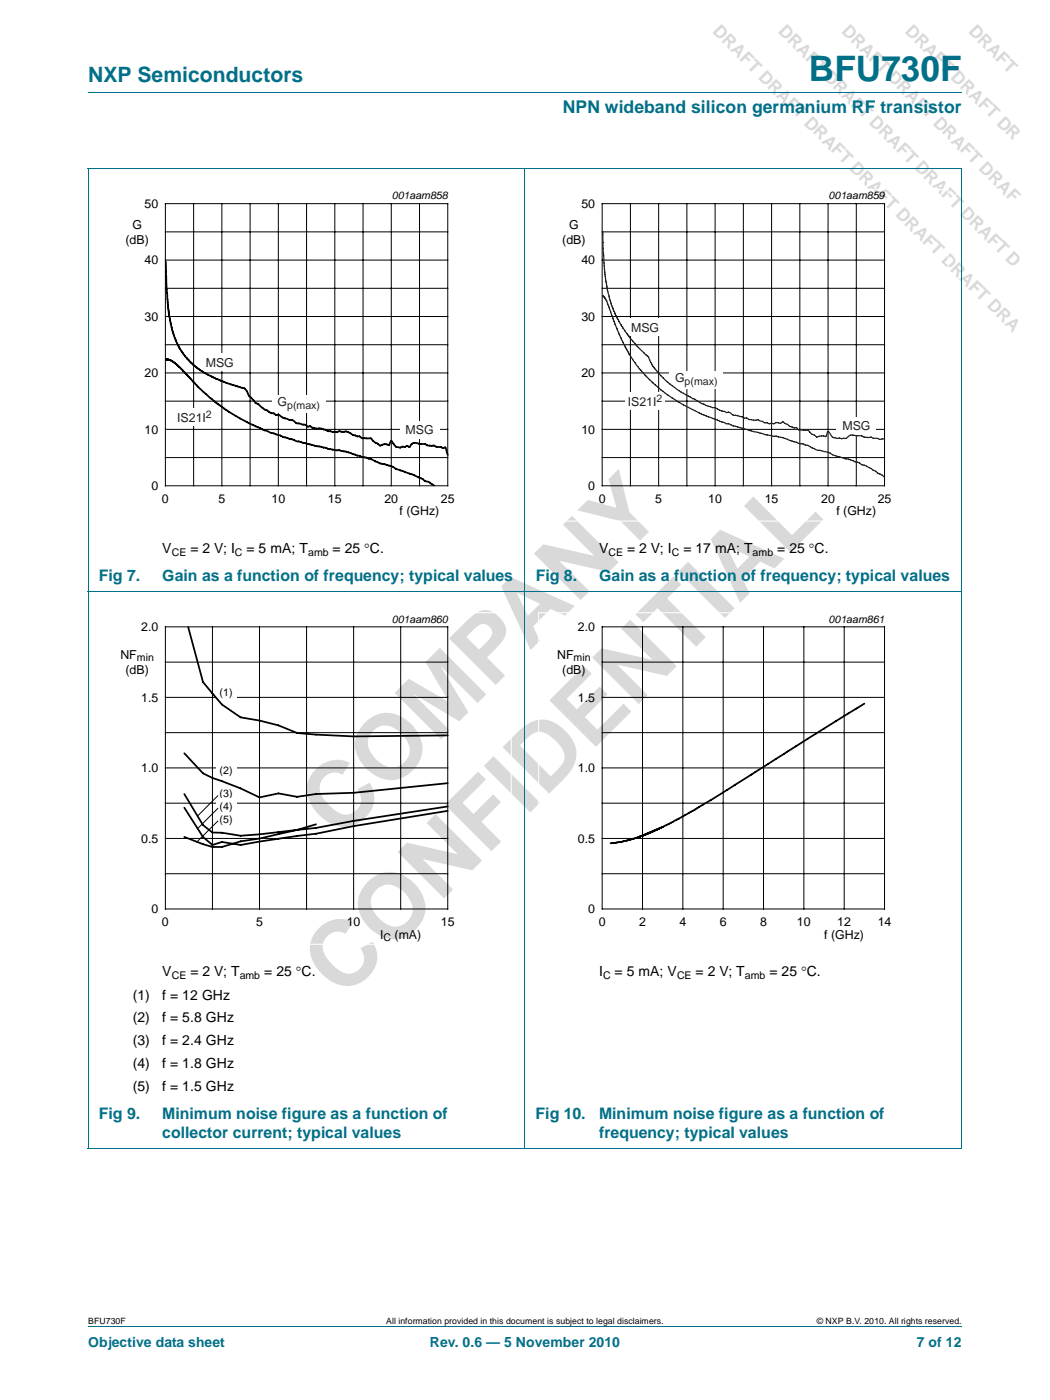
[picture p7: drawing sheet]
<svg xmlns="http://www.w3.org/2000/svg" width="210mm" height="280mm" viewBox="0 0 210 280" stroke-linecap="round" stroke-linejoin="round" font-family="sans-serif">
<path d="M17.6 18.5h174.7M17.6 33.7h174.7M17.6 33.7v196.1M104.9 33.7v196.2M192.3 33.7v196.1M17.6 118.4h174.7M17.6 229.8h174.7M17.6 265.5h174.7" fill="none" stroke="#007088" stroke-width=".2"/>
<path d="M20.4 37.9h81.8v66.4h-81.8z" fill="none" stroke="#fff" stroke-width=".2"/>
<g fill="none" stroke="#000" stroke-width=".2">
<path d="M33.1 40.7h56.4v56.5h-56.4zM33.1 46.4h56.4M33.1 57.7h56.4M33.1 52h56.4M38.7 40.7v56.5M44.4 40.7v56.5M50 40.7v56.5M55.6 40.7v56.5M61.3 40.7v56.5M66.9 40.7v56.5M72.6 40.7v56.5M78.2 40.7v56.5"/>
<path d="M83.9 40.7v56.5M33.1 69h56.4M33.1 63.3h56.4M33.1 74.6h56.4M33.1 80.3h56.4M33.1 91.6h56.4M33.1 85.9h56.4"/>
</g>
<g fill="#fff">
<path d="M40 70.7h7.9v3.5h-7.9z"/>
<path d="M79.9 84.2h8v3.5h-8z"/>
<path d="M54.3 79h10.8v3.6h-10.8z"/>
<path d="M34.9 81.6h8v3.6h-8z"/>
</g>
<path d="M33.1 52.3l.3 7.3 .7 4.8a15.8 15.8 0 0 0 2.9 6.9l1.6 1.7 2.2 1.6 2.3 1.2 4.9 1.7a1.6 1.6 0 0 1 1.6 1.5 6.9 6.9 0 0 0 2.2 2l.9 .8 1.3 .8 .7 .1 .5 .3h.5l.8 .6 1.4 .5a1.66 1.66 0 0 1 1.5 .6l1.7 .3a.92 .92 0 0 0 1 .3 3.1 3.1 0 0 0 2.1 .5l1.4 .5 1.8 .2a3.7 3.7 0 0 1 3.3 .6l.5 .1a1.46 1.46 0 0 1 1.3 .5h1.7l.7 .7 .6 .4a.55 .55 0 0 0 .9 .2l.7-.1 .7 .1 .3-.6 .2-.1a1.83 1.83 0 0 0 1.6 1.3l.6-.2a.77 .77 0 0 0 .9-.2l.5 .2a1.29 1.29 0 0 1 1.8-.6l4.5 .7a.58 .58 0 0 0 .8 0l.5 1.5M33.1 71.9l.9 .1 1.1 .8 4.5 4.6 2.3 2.1 3.1 2.4 3 1.8 4.7 2.3 1.6 .6 4.9 1.7 6.8 1.6a19.7 19.7 0 0 1 4.8 1l1.4 .5a12.5 12.5 0 0 1 4 1.4l.9 .2a5 5 0 0 1 2.3 .9l3.3 1.1 1.8 .9 .4 .3a3.8 3.8 0 0 1 1.9 .9" fill="none" stroke="#000" stroke-width=".35"/>
<path d="M107.7 37.9h81.8v66.4h-81.8z" fill="none" stroke="#fff" stroke-width=".2"/>
<g fill="none" stroke="#000" stroke-width=".2">
<path d="M120.4 40.7h56.4v56.5h-56.4zM120.4 46.4h56.4M120.4 57.7h56.4M120.4 52h56.4M126 40.7v56.5M131.7 40.7v56.5M137.3 40.7v56.5M143 40.7v56.5M148.6 40.7v56.5M154.2 40.7v56.5M159.9 40.7v56.5M165.5 40.7v56.5"/>
<path d="M171.2 40.7v56.5M120.4 69h56.4M120.4 63.3h56.4M120.4 74.6h56.4M120.4 80.3h56.4M120.4 91.6h56.4M120.4 85.9h56.4"/>
</g>
<g fill="#fff">
<path d="M125 63.7h7.9v3.5h-7.9z"/>
<path d="M167.2 83.4h8v3.5h-8z"/>
<path d="M133.8 74.2h10.8v3.5h-10.8z"/>
<path d="M125 78.4h7.9v3.6h-7.9z"/>
</g>
<path d="M120.5 46.5v-.2l.1 3.8 .4 5 .5 3.1 .7 2.8 .8 1.9 1.5 2.8 2.1 2.7 2.2 2.3a2.66 2.66 0 0 1 1.3 1.8 22.1 22.1 0 0 0 9.2 7.7l1.9 .9 1.3 .5h.4l1 .5 1.2 .4a1.3 1.3 0 0 1 1.5 .6l1.8 .3 .3 .2a1.27 1.27 0 0 1 1.1 .4h1.8l1.3 .6 .9 .2 .3-.1a.92 .92 0 0 0 1.1-.2 1.27 1.27 0 0 0 1.3-.1l1.4 .9 .7 .3a.82 .82 0 0 1 1.1 .4l1.9 .1a2.01 2.01 0 0 0 1.3 1l.4 .4a2.77 2.77 0 0 1 1.8-.2l.4-.9 .3 .2a1.47 1.47 0 0 0 1.9 1l1 .1a1.02 1.02 0 0 0 1.1-.5l.5-.2 .7 .1a3.1 3.1 0 0 1 2 .4h1.1l.5 .2h.6a1.35 1.35 0 0 0 1.4 .1l.2 .1M120.5 59.2l.2 .1 .6 .8 2.4 6.7 1.3 2.6 1.1 1.9a28.4 28.4 0 0 0 7.4 7.7l3.1 2 4.8 2.3 5.2 1.9 7.9 2.1a11.4 11.4 0 0 1 3.8 .9l1.6 .6a7.4 7.4 0 0 1 3.3 1.2l1 .2a6.6 6.6 0 0 1 2.7 .9l1.6 .5a12.9 12.9 0 0 1 3.9 1.4 10.1 10.1 0 0 1 3.3 1.8l1.1 .7" fill="none" stroke="#231f20" stroke-width=".24"/>
<path d="M20.4 122.6h81.8v66.3h-81.8z" fill="none" stroke="#fff" stroke-width=".2"/>
<g fill="none" stroke="#000" stroke-width=".2">
<path d="M33.1 125.4h56.4v56.5h-56.4zM33.1 139.5h56.4M33.1 132.5h56.4M42.5 125.4v56.5M51.9 125.4v56.5M61.3 125.4v56.5M70.7 125.4v56.5M80.1 125.4v56.5M33.1 153.6h56.4M33.1 146.6h56.4M33.1 174.8h56.4M33.1 167.8h56.4"/>
<path d="M33.1 160.7h56.4"/>
</g>
<g fill="#fff">
<path d="M43.1 157.1h4.2v3.3h-4.2z"/>
<path d="M43.1 152.5h4.2v3.3h-4.2z"/>
<path d="M43.1 137h4.2v3.3h-4.2z"/>
<path d="M43.1 159.8h4.2v3.3h-4.2z"/>
<path d="M43.1 162.4h4.2v3.3h-4.2z"/>
</g>
<g fill="none" stroke="#000" stroke-width=".35">
<path d="M37.6 125.5l3 11 3.8 4.5 3.7 2.5 3.8 .7 3.8 .9 3.7 1.6 11.3 .6 18.8-.2M36.8 158.9l3.8 6.2 1.9 1.5h1.9l3.7 .6 3.8-.3 7.5-.9M36.8 150.7l3.8 4 1.9 .9 5.6 2.1 3.8 1.8 3.8-.8 3.7 .7 3.8-.5 7.5-.3 18.8-1.9M172.8 140.8l-30.6 19.2-5.3 3.1-4.4 2.3M36.8 161.6l3.8 5.9 1.9 1.6 1.9-.6 3.7 .6 11.3-1.8 3.8-.5 7.5-1.5 18.8-3.1M59.4 166l-7.5 1.8-3.8 .5-3.7 1.2h-1.9l-1.9-.6-3.8-1.4M63.2 164.9l-3.8 1.1M89.5 161.4l-18.8 2.8-7.5 1.4-3.8 .4M127.6 167.5l-3.2 .9-2.3 .3M128.5 167.2l-.9 .3M129.2 166.9l-.7 .3M131.7 165.8l-2.5 1.1"/>
<path d="M132.5 165.4l-.8 .4M132.5 165.4l-4.9 2.1"/>
</g>
<g fill="none" stroke="#000" stroke-width=".2">
<path d="M120.4 125.4h56.4v56.5h-56.4zM120.4 139.5h56.4M120.4 132.5h56.4M128.4 125.4v56.5M136.5 125.4v56.5M144.6 125.4v56.5M152.6 125.4v56.5M160.7 125.4v56.5M168.8 125.4v56.5M43.5 159.2l-4 4.1M120.4 153.6h56.4M120.4 146.6h56.4"/>
<path d="M43.5 161.8l-4 4M43.5 164.3l-4.1 4.2M120.4 174.8h56.4M120.4 167.8h56.4M120.4 160.7h56.4"/>
</g>
<path d="M107.7 122.6h81.8v66.3h-81.8z" fill="none" stroke="#fff" stroke-width=".2"/>
<g font-size="18.3" fill="#d9d9d9">
<text x="67.9" y="168.3" transform="rotate(-45 67.9 168.3)">COMPANY</text>
<text x="68.5" y="200.1" transform="rotate(-45 68.5 200.1)">CONFIDENTIAL</text>
</g>
<text font-size="7" fill="#007088" x="161.7" y="16.2">BFU730F</text>
<text font-size="4.2" fill="#007088" x="17.6" y="16.4">NXP Semiconductors</text>
<g font-size="3.5" fill="#d9d9d9">
<text x="142.3" y="6.4" transform="rotate(45 142.3 6.4)">DRAFT DRAFT DRAFT DRAFT DRAFT DRAFT DRA</text>
<text x="155.4" y="6.4" transform="rotate(45 155.4 6.4)">DRAFT DRAFT DRAFT DRAFT DRAFT D</text>
<text x="168.1" y="6.4" transform="rotate(45 168.1 6.4)">DRAFT DRAFT DRAFT DRAF</text>
<text x="180.8" y="6.4" transform="rotate(45 180.8 6.4)">DRAFT DRAFT DR</text>
</g>
<text font-size="3.5" fill="#007088" x="112.5" y="22.6">NPN wideband silicon germanium RF transistor</text>
<g font-size="3.2" fill="#007088">
<text x="19.7" y="116.2">Fig 7.</text>
<text x="32.4" y="116.2">Gain as a function of frequency; typical values</text>
<text x="107.1" y="116.2">Fig 8.</text>
<text x="119.8" y="116.2">Gain as a function of frequency; typical values</text>
<text x="19.7" y="223.9">Fig 9.</text>
<text x="32.4" y="227.7">collector current; typical values</text>
<text x="32.4" y="223.9">Minimum noise figure as a function of</text>
<text x="107.1" y="223.9">Fig 10.</text>
<text x="119.8" y="223.9">Minimum noise figure as a function of</text>
<text x="119.8" y="227.7">frequency; typical values</text>
</g>
<g font-size="2.8">
<text x="32.4" y="110.7">V</text>
<text x="38.1" y="110.7">= 2 V; I</text>
<text x="49.3" y="110.7">= 5 mA; T</text>
<text x="66.5" y="110.7">= 25 °C.</text>
<text x="119.8" y="110.7">V</text>
<text x="125.3" y="110.7">= 2 V; I</text>
<text x="136.6" y="110.7">= 17 mA; T</text>
<text x="155.4" y="110.7">= 25 °C.</text>
<text x="32.4" y="195.4">V</text>
<text x="38.1" y="195.4">= 2 V; T</text>
<text x="52.8" y="195.4">= 25 °C.</text>
<text x="119.8" y="195.4">I</text>
<text x="122.9" y="195.4">= 5 mA; V</text>
<text x="139.1" y="195.4">= 2 V; T</text>
<text x="153.8" y="195.4">= 25 °C.</text>
<text x="26.5" y="200">(1)</text>
<text x="32.4" y="200">f = 12 GHz</text>
<text x="26.5" y="204.6">(2)</text>
<text x="26.5" y="209.2">(3)</text>
<text x="32.4" y="204.6">f = 5.8 GHz</text>
<text x="32.4" y="209.2">f = 2.4 GHz</text>
<text x="26.5" y="213.7">(4)</text>
<text x="32.4" y="213.7">f = 1.8 GHz</text>
<text x="26.5" y="218.3">(5)</text>
<text x="32.4" y="218.3">f = 1.5 GHz</text>
</g>
<g font-size="2.8" fill="#007088">
<text x="17.6" y="269.5">Objective data sheet</text>
<text x="85.9" y="269.5">Rev. 0.6 — 5 November 2010</text>
<text x="183.3" y="269.5">7 of 12</text>
</g>
<g font-size="2.5">
<text x="28.9" y="41.6">50</text>
<text x="116.2" y="41.6">50</text>
<text x="26.5" y="45.7">G</text>
<text x="113.8" y="45.7">G</text>
<text x="25.1" y="48.7">(dB)</text>
<text x="28.9" y="52.9">40</text>
<text x="112.4" y="48.7">(dB)</text>
<text x="116.2" y="52.9">40</text>
<text x="28.9" y="64.2">30</text>
<text x="116.2" y="64.2">30</text>
<text x="28.9" y="75.5">20</text>
<text x="116.2" y="75.5">20</text>
<text x="28.9" y="86.8">10</text>
<text x="116.2" y="86.8">10</text>
<text x="30.3" y="98">0</text>
<text x="32.4" y="100.6">0</text>
<text x="43.7" y="100.6">5</text>
<text x="54.3" y="100.6">10</text>
<text x="65.6" y="100.6">15</text>
<text x="76.8" y="100.6">20</text>
<text x="88.1" y="100.6">25</text>
<text x="117.6" y="98">0</text>
<text x="119.7" y="100.6">0</text>
<text x="131" y="100.6">5</text>
<text x="141.6" y="100.6">10</text>
<text x="152.9" y="100.6">15</text>
<text x="164.2" y="100.6">20</text>
<text x="175.5" y="100.6">25</text>
<text x="79.9" y="103.1">f (GHz)</text>
<text x="167.2" y="103.1">f (GHz)</text>
<text x="24.1" y="131.8">NF</text>
<text x="28.2" y="126.3">2.0</text>
<text x="111.4" y="131.8">NF</text>
<text x="115.5" y="126.3">2.0</text>
<text x="25.1" y="134.8">(dB)</text>
<text x="112.4" y="134.8">(dB)</text>
<text x="28.2" y="140.4">1.5</text>
<text x="115.5" y="140.4">1.5</text>
<text x="28.2" y="154.5">1.0</text>
<text x="115.5" y="154.5">1.0</text>
<text x="28.2" y="168.6">0.5</text>
<text x="115.5" y="168.6">0.5</text>
<text x="30.3" y="182.7">0</text>
<text x="32.4" y="185.3">0</text>
<text x="51.2" y="185.3">5</text>
<text x="69.3" y="185.3">10</text>
<text x="88.1" y="185.3">15</text>
<text x="117.6" y="182.7">0</text>
<text x="119.7" y="185.3">0</text>
<text x="127.8" y="185.3">2</text>
<text x="135.8" y="185.3">4</text>
<text x="143.9" y="185.3">6</text>
<text x="151.9" y="185.3">8</text>
<text x="159.3" y="185.3">10</text>
<text x="167.4" y="185.3">12</text>
<text x="175.5" y="185.3">14</text>
<text x="76" y="187.8">I</text>
<text x="78.9" y="187.8">(mA)</text>
<text x="164.8" y="187.8">f (GHz)</text>
</g>
<g font-size="2.5" fill="#231f20">
<text x="126.2" y="66.4">MSG</text>
<text x="41.1" y="73.4">MSG</text>
<text x="134.9" y="76.4">G</text>
<text x="55.5" y="81.3">G</text>
<text x="125.5" y="81.1">IS21I</text>
<text x="35.4" y="84.3">IS21I</text>
<text x="81.1" y="86.9">MSG</text>
<text x="168.4" y="86.1">MSG</text>
</g>
<g font-size="2.1">
<text x="78.3" y="39.9">001aam858</text>
<text x="165.6" y="39.9">001aam859</text>
<text x="34.3" y="111.2">CE</text>
<text x="46.9" y="111.2">C</text>
<text x="61.6" y="111.2">amb</text>
<text x="121.6" y="111.2">CE</text>
<text x="134.3" y="111.2">C</text>
<text x="150.5" y="111.2">amb</text>
<text x="78.3" y="124.6">001aam860</text>
<text x="165.6" y="124.6">001aam861</text>
<text x="27.4" y="132.3">min</text>
<text x="114.7" y="132.3">min</text>
<text x="43.9" y="139.3">(1)</text>
<text x="43.9" y="154.8">(2)</text>
<text x="43.9" y="159.4">(3)</text>
<text x="43.9" y="162.1">(4)</text>
<text x="43.9" y="164.7">(5)</text>
<text x="76.7" y="188.3">C</text>
<text x="34.3" y="195.9">CE</text>
<text x="47.9" y="195.9">amb</text>
<text x="120.6" y="195.9">C</text>
<text x="135.3" y="195.9">CE</text>
<text x="148.9" y="195.9">amb</text>
</g>
<g font-size="2.1" fill="#231f20">
<text x="136.9" y="76.9">p(max)</text>
<text x="41.2" y="83.6">2</text>
<text x="57.4" y="81.8">p(max)</text>
<text x="131.3" y="80.4">2</text>
</g>
<g font-size="1.7">
<text x="17.6" y="264.9">BFU730F</text>
<text x="77.2" y="264.9">All information provided in this document is subject to legal disclaimers.</text>
<text x="163.3" y="264.9">© NXP B.V. 2010. All rights reserved.</text>
</g>
</svg>
